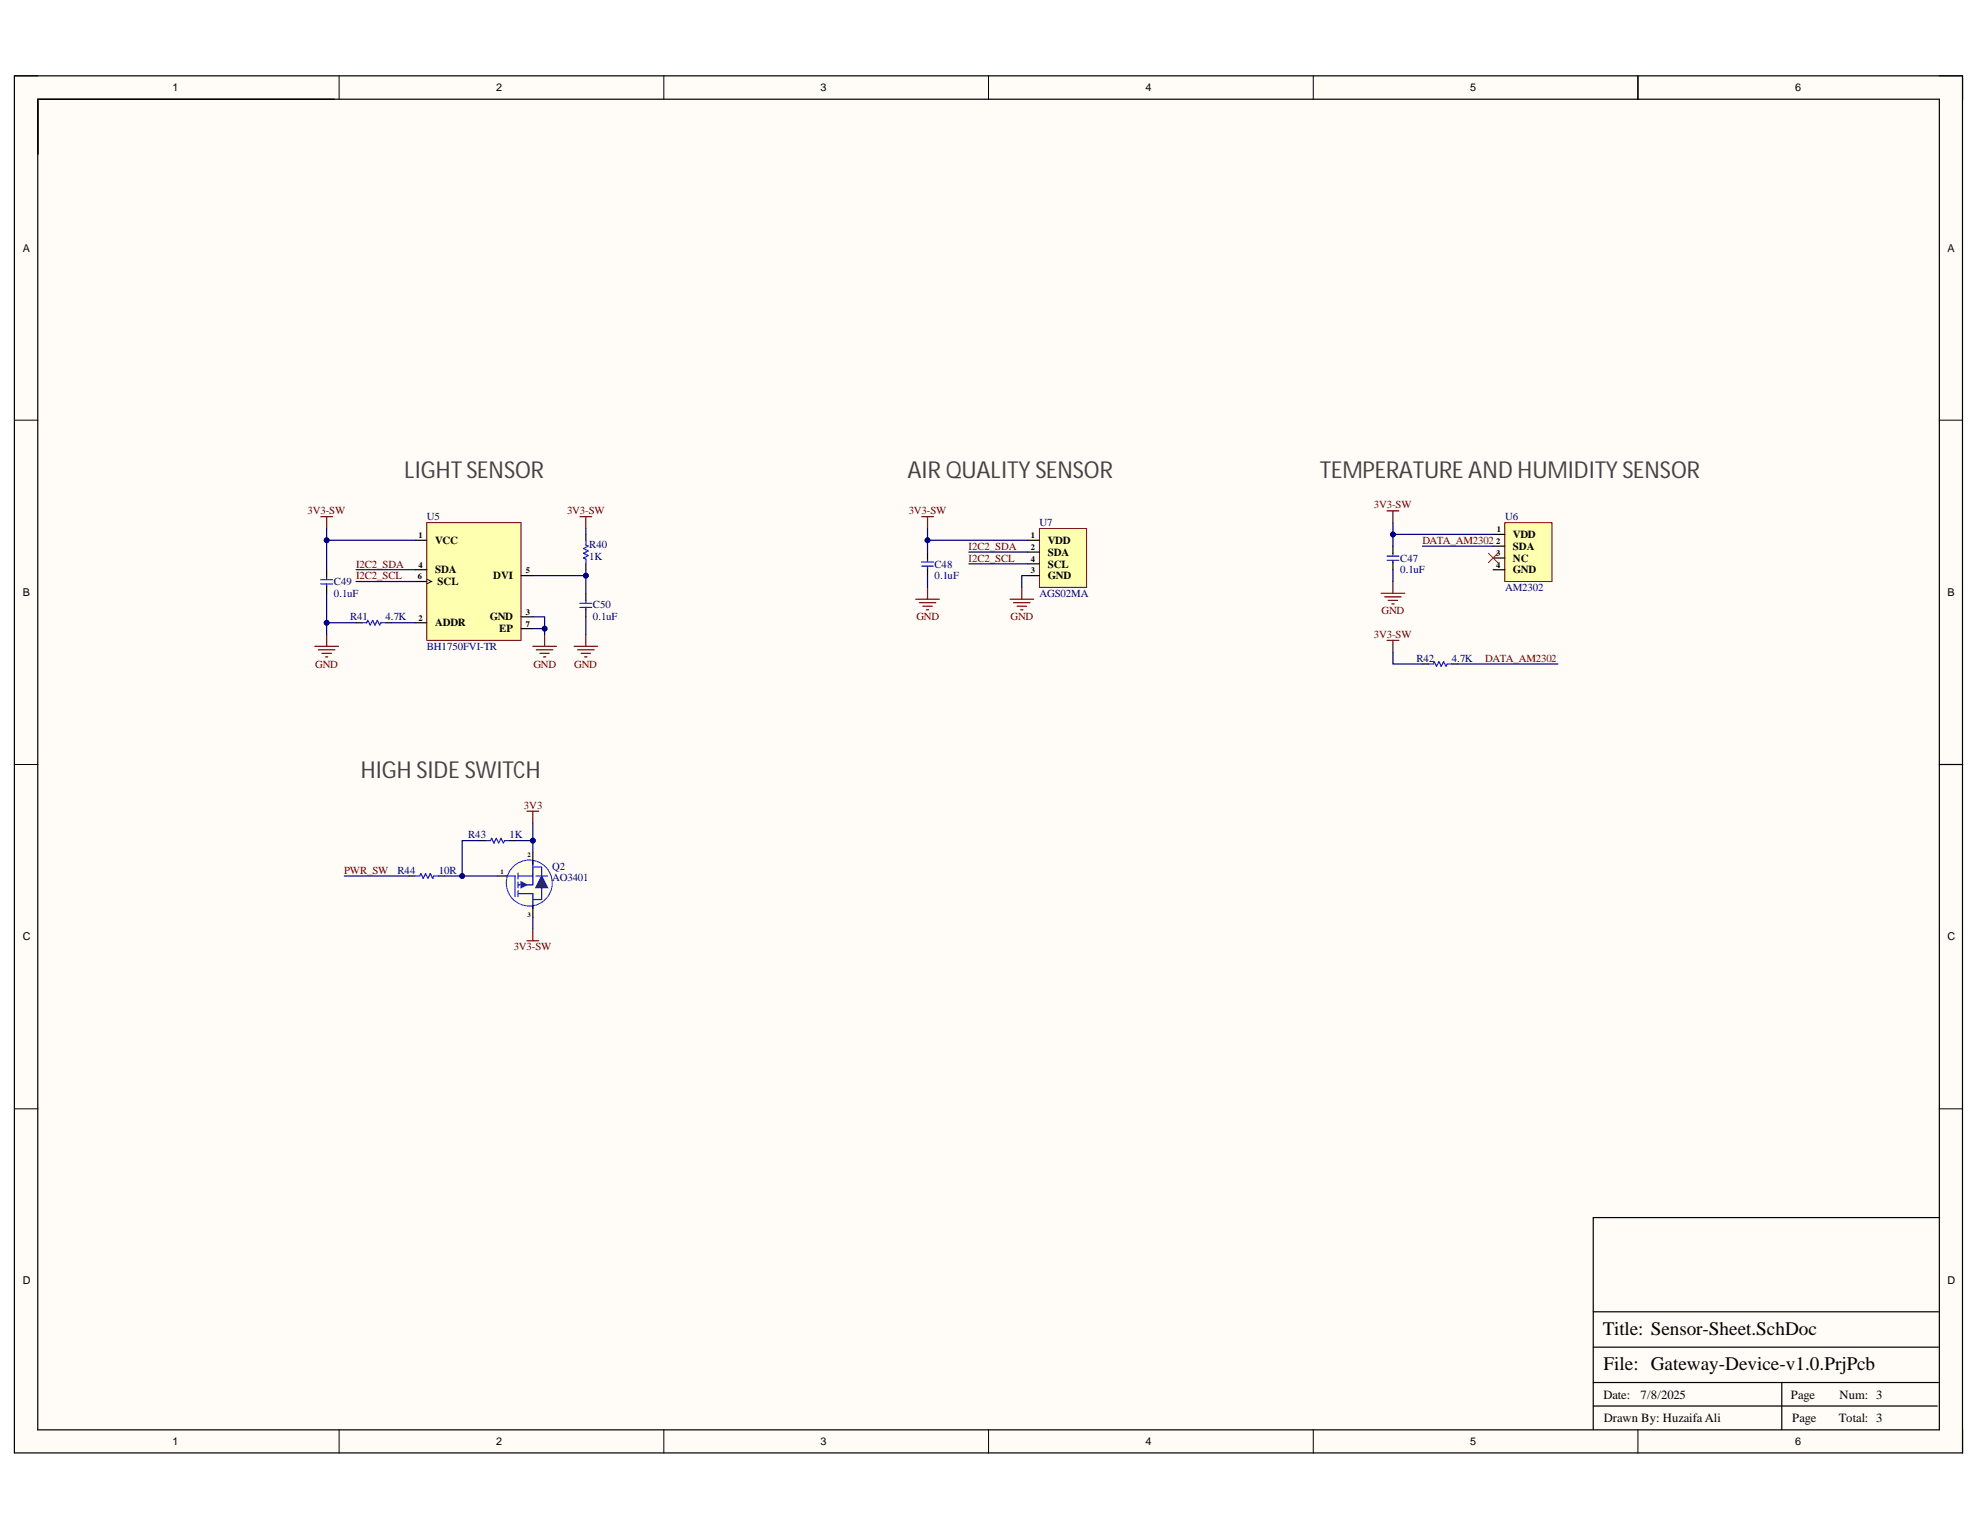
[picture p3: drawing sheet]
<svg xmlns="http://www.w3.org/2000/svg" width="279mm" height="216mm" viewBox="0 0 279 216" stroke-linecap="round" stroke-linejoin="round" font-family="sans-serif">
<g fill="#fffcf8">
<path d="M2 10.7h275v194.4h-275z" fill-rule="evenodd"/>
<path d="M5.4 14h268.2v187.7h-268.2z" fill-rule="evenodd"/>
</g>
<g fill="none" stroke="#000" stroke-width=".14">
<path d="M2 10.7h3.4M47.9 10.7v3.3M93.7 10.7v3.3M139.5 10.7v3.3M185.3 10.7v3.3M231.1 10.7v3.3M273.6 10.7h3.4v3.3M2 59.3h3.4M273.6 59.3h3.4M2 107.9h3.4M273.6 107.9h3.4M2 156.5h3.4"/>
<path d="M273.6 156.5h3.4M47.9 201.7v3.4M93.7 201.7v3.4M139.5 201.7v3.4M185.3 201.7v3.4M231.1 201.7v3.4M277 201.7v3.4"/>
</g>
<path d="M2 10.7h274.9v194.3h-274.9zM5.3 14h268.4v187.8h-268.4zM231.1 10.7v3.3M273.7 107.9h3.3M273.7 171.8h-48.9v29.9M224.8 198.4h48.6M224.8 195.1h48.7M224.8 190.1h48.7M224.8 185.1h48.7M251.4 195.1v6.6" fill="none" stroke="#000" stroke-width=".17"/>
<path d="M212.4 73.8h6.6v8.3h-6.6z" fill-rule="evenodd" fill="#ffffb0"/>
<path d="M212.4 73.8h6.6v8.3h-6.6z" fill="none" stroke="#800000" stroke-width=".14"/>
<path d="M210.7 75.4h1.7M210.7 77.1h1.7M210.7 78.7h1.7M210.7 80.4h1.7" fill="none" stroke="#000" stroke-width=".17"/>
<path d="M146.7 74.6h6.6v8.3h-6.6z" fill-rule="evenodd" fill="#ffffb0"/>
<path d="M146.7 74.6h6.6v8.3h-6.6z" fill="none" stroke="#800000" stroke-width=".14"/>
<path d="M145 76.2h1.7M145 77.9h1.7M145 79.6h1.7M145 81.2h1.7" fill="none" stroke="#000" stroke-width=".17"/>
<path d="M60.2 73.7h13.3v16.7h-13.3z" fill-rule="evenodd" fill="#ffffb0"/>
<path d="M60.2 73.7h13.3v16.7h-13.3z" fill="none" stroke="#800000" stroke-width=".14"/>
<g fill="none" stroke="#000" stroke-width=".17">
<path d="M58.6 76.2h1.6M82.7 75.4v.8M82.7 79.6v.8M130.9 77.9v1M196.6 77.1v1M196.6 79.3v1.1M46.1 80.4v1M46.1 82.6v1.1M50.2 87.9h.9M54.4 87.9h.8M58.6 82.1h1.6M58.6 80.4h1.6"/>
<path d="M58.6 87.9h1.6M73.5 81.2h1.7M73.5 87h1.7M73.5 88.7h1.7M82.7 83.7v1M82.7 86v1M130.9 80.1v1.1M200.7 93.7h.8M204.9 93.7h.8M70.2 123.6h1.7"/>
</g>
<path d="M60.2 81.7l.7 .4-.7 .3" fill="none" stroke="#000" stroke-width=".14"/>
<g fill="none" stroke="#800000" stroke-width=".17">
<path d="M45.3 72.9h1.6M46.1 72.9v1.7M81.8 72.9h1.7M82.7 72.9v1.7M130.1 72.9h1.6M130.9 72.9v1.7M195.7 72.1h1.7M196.6 72.1v1.7M44.4 91.2h3.4M44.9 91.7h2.4M45.4 92.2h1.4M45.9 92.7h.4"/>
<path d="M46.1 89.5v1.7M75.2 91.2h3.3M75.7 91.7h2.3M76.2 92.2h1.3M76.7 92.7h.3M76.8 89.5v1.7M81 91.2h3.3M81.5 91.7h2.3M82 92.2h1.3M82.5 92.7h.3M82.7 89.5v1.7M129.2 84.6h3.3"/>
<path d="M129.7 85h2.3M130.2 85.5h1.4M130.7 86h.3M130.9 82.9v1.7M142.5 84.6h3.3M143 85h2.3M143.5 85.5h1.4M144 86h.4M144.2 82.9v1.7M194.9 83.7h3.3M195.4 84.2h2.3M195.7 90.4h1.7"/>
<path d="M195.9 84.7h1.3M196.4 85.2h.3M196.6 82.1v1.6M196.6 90.4v1.6"/>
</g>
<g fill="none" stroke="#00f" stroke-width=".17">
<path d="M82.7 76.2v.7l.3 .2-.7 .3 .7 .3-.7 .4 .7 .3-.7 .3 .4 .2v.7M130.1 79.9h1.6M130.1 79.3h1.6M130.9 78.9v.3M130.9 79.9v.3M195.7 79.1h1.7M195.7 78.5h1.7M196.6 78.1v.3M196.6 79.1v.3M45.3 82.4h1.6M45.3 81.8h1.6M46.1 81.4v.3"/>
<path d="M46.1 82.4v.3M51.1 87.9h.6l.2-.4 .3 .7 .4-.7 .3 .7 .3-.7 .4 .7 .1-.3h.7M81.8 85.7h1.7M81.8 85.1h1.7M82.7 84.7v.3M82.7 85.7v.3M201.5 93.7h.7l.2-.3 .3 .6 .3-.6 .4 .6 .3-.6 .3 .6 .2-.3h.7"/>
</g>
<path d="M210 78.1l1.4 1.3M211.4 78.1l-1.4 1.3" fill="none" stroke="#f00" stroke-width=".14"/>
<circle cx="74.7" cy="124.6" r="3.2" fill="#ffffe8"/>
<circle cx="74.7" cy="124.6" r="3.2" fill="none" stroke="#00f" stroke-width=".14"/>
<path d="M71.4 123.6h1.3v2.9M73.1 123.6h2.1M73.1 123.2v.8M73.1 124.4v.9M73.1 125.7v.8M73.1 126.1h2.1v2.1M75.2 121.5v3.4h-2.1" fill="none" stroke="#00f" stroke-width=".17"/>
<path d="M73.5 124.4l.9 .5-.9 .4z" fill="#00f"/>
<path d="M73.5 124.4l.9 .5-.9 .4zM75.2 122.4h1.2v4.5h-1.2M75.6 123.6h1.7" fill="none" stroke="#00f" stroke-width=".17"/>
<path d="M75.2 120.3v1.6M75.2 127.8v1.6" fill="none" stroke="#000" stroke-width=".17"/>
<path d="M76.4 123.6l.9 1.7h-1.7z" fill="#073763"/>
<path d="M68.5 118.6h.7l.2-.3 .3 .7 .3-.7 .4 .7 .3-.7 .3 .7 .2-.4h.7M58.6 123.6h.6l.2-.3 .3 .6 .4-.6 .3 .6 .3-.6 .4 .6 .1-.3h.7M76.4 123.6l.9 1.7h-1.7z" fill="none" stroke="#00f" stroke-width=".17"/>
<path d="M74.4 114.5h1.6M75.2 114.5v1.6M74.4 132.7h1.6M75.2 131.1v1.6" fill="none" stroke="#800000" stroke-width=".17"/>
<path d="M67.7 118.6h.8M71.9 118.6h.8M57.7 123.6h.9M61.9 123.6h.8" fill="none" stroke="#000" stroke-width=".17"/>
<path d="M130.9 74.6v1.6h14.1M136.7 77.9h8.3M136.7 79.6h8.3M145 81.2h-.8v1.7" fill="none" stroke="#000080" stroke-width=".17"/>
<circle cx="130.9" cy="76.2" r=".33" fill="#000080"/>
<circle cx="130.9" cy="76.2" r=".33" fill="none" stroke="#000080" stroke-width=".14"/>
<path d="M130.9 76.2v1.7" fill="none" stroke="#000080" stroke-width=".17"/>
<circle cx="130.9" cy="76.2" r=".33" fill="#000080"/>
<circle cx="130.9" cy="76.2" r=".33" fill="none" stroke="#000080" stroke-width=".14"/>
<path d="M196.6 73.8v1.6h14.1M130.9 81.2v1.7" fill="none" stroke="#000080" stroke-width=".17"/>
<circle cx="196.6" cy="75.4" r=".33" fill="#000080"/>
<circle cx="196.6" cy="75.4" r=".33" fill="none" stroke="#000080" stroke-width=".14"/>
<path d="M196.6 75.4v1.7" fill="none" stroke="#000080" stroke-width=".17"/>
<circle cx="196.6" cy="75.4" r=".33" fill="#000080"/>
<circle cx="196.6" cy="75.4" r=".33" fill="none" stroke="#000080" stroke-width=".14"/>
<path d="M46.1 74.6v1.6h12.5M200.7 77.1h10M196.6 92v1.7h4.1M196.6 80.4v1.7M205.7 93.7h14.1" fill="none" stroke="#000080" stroke-width=".17"/>
<circle cx="46.1" cy="76.2" r=".33" fill="#000080"/>
<circle cx="46.1" cy="76.2" r=".33" fill="none" stroke="#000080" stroke-width=".14"/>
<path d="M46.1 76.2v4.2" fill="none" stroke="#000080" stroke-width=".17"/>
<circle cx="46.1" cy="76.2" r=".33" fill="#000080"/>
<circle cx="46.1" cy="76.2" r=".33" fill="none" stroke="#000080" stroke-width=".14"/>
<path d="M46.1 87.9h4.1M50.2 80.4h8.4M50.2 82.1h8.4M55.2 87.9h3.4" fill="none" stroke="#000080" stroke-width=".17"/>
<circle cx="46.1" cy="87.9" r=".33" fill="#000080"/>
<circle cx="46.1" cy="87.9" r=".33" fill="none" stroke="#000080" stroke-width=".14"/>
<path d="M75.2 88.7h1.6" fill="none" stroke="#000080" stroke-width=".17"/>
<circle cx="76.9" cy="88.7" r=".33" fill="#000080"/>
<circle cx="76.9" cy="88.7" r=".33" fill="none" stroke="#000080" stroke-width=".14"/>
<path d="M82.7 74.6v.8M82.7 80.4v.8h-7.5" fill="none" stroke="#000080" stroke-width=".17"/>
<circle cx="82.7" cy="81.2" r=".33" fill="#000080"/>
<circle cx="82.7" cy="81.2" r=".33" fill="none" stroke="#000080" stroke-width=".14"/>
<path d="M82.7 81.2v2.5" fill="none" stroke="#000080" stroke-width=".17"/>
<circle cx="82.7" cy="81.2" r=".33" fill="#000080"/>
<circle cx="82.7" cy="81.2" r=".33" fill="none" stroke="#000080" stroke-width=".14"/>
<path d="M75.2 87h1.6v2.5M82.7 87v2.5" fill="none" stroke="#000080" stroke-width=".17"/>
<circle cx="76.9" cy="88.7" r=".33" fill="#000080"/>
<circle cx="76.9" cy="88.7" r=".33" fill="none" stroke="#000080" stroke-width=".14"/>
<path d="M46.1 83.7v5.8" fill="none" stroke="#000080" stroke-width=".17"/>
<circle cx="46.1" cy="87.9" r=".33" fill="#000080"/>
<circle cx="46.1" cy="87.9" r=".33" fill="none" stroke="#000080" stroke-width=".14"/>
<path d="M72.7 118.6h2.5" fill="none" stroke="#000080" stroke-width=".17"/>
<circle cx="75.2" cy="118.6" r=".33" fill="#000080"/>
<circle cx="75.2" cy="118.6" r=".33" fill="none" stroke="#000080" stroke-width=".14"/>
<path d="M67.7 118.6h-2.5v5" fill="none" stroke="#000080" stroke-width=".17"/>
<circle cx="65.2" cy="123.6" r=".33" fill="#000080"/>
<circle cx="65.2" cy="123.6" r=".33" fill="none" stroke="#000080" stroke-width=".14"/>
<path d="M48.6 123.6h9.1M62.7 123.6h7.5M75.2 129.4v1.7" fill="none" stroke="#000080" stroke-width=".17"/>
<circle cx="65.2" cy="123.6" r=".33" fill="#000080"/>
<circle cx="65.2" cy="123.6" r=".33" fill="none" stroke="#000080" stroke-width=".14"/>
<path d="M75.2 116.1v4.2" fill="none" stroke="#000080" stroke-width=".17"/>
<circle cx="75.2" cy="118.6" r=".33" fill="#000080"/>
<circle cx="75.2" cy="118.6" r=".33" fill="none" stroke="#000080" stroke-width=".14"/>
<g font-size="3.3" fill="#434343">
<text x="57.1" y="67.4">LIGHTSENSOR</text>
<text x="128.1" y="67.4">AIRQUALITYSENSOR</text>
<text x="186.2" y="67.4">TEMPERATUREANDHUMIDITYSENSOR</text>
<text x="50.9" y="109.8">HIGHSIDESWITCH</text>
</g>
<g font-size="2.7">
<text x="226.2" y="188.3">Title: Sensor-Sheet.SchDoc</text>
<text x="226.3" y="193.3">File: Gateway-Device-v1.0.PrjPcb</text>
</g>
<g font-size="1.8">
<text x="226.3" y="197.4">Date:</text>
<text x="231.5" y="197.4">7/8/2025</text>
<text x="252.7" y="197.4">Page</text>
<text x="259.6" y="197.4">Num: 3</text>
<text x="226.3" y="200.7">Drawn By: Huzaifa Ali</text>
<text x="252.9" y="200.7">Page</text>
<text x="259.5" y="200.7">Total: 3</text>
</g>
<g font-size="1.5">
<text x="24.4" y="12.9">1</text>
<text x="70" y="12.9">2</text>
<text x="115.8" y="12.9">3</text>
<text x="161.6" y="12.9">4</text>
<text x="207.5" y="12.9">5</text>
<text x="253.3" y="12.9">6</text>
<text x="3.2" y="35.5">A</text>
<text x="274.8" y="35.5">A</text>
<text x="61.4" y="76.7">VCC</text>
<text x="147.8" y="76.7">VDD</text>
<text x="213.5" y="75.9">VDD</text>
<text x="213.5" y="77.5">SDA</text>
<text x="61.4" y="80.8">SDA</text>
<text x="61.7" y="82.5">SCL</text>
<text x="69.6" y="81.7">DVI</text>
<text x="147.8" y="78.4">SDA</text>
<text x="147.8" y="81.7">GND</text>
<text x="147.8" y="80.1">SCL</text>
<text x="213.5" y="79.2">NC</text>
<text x="213.5" y="80.8">GND</text>
<text x="3.2" y="84.1">B</text>
<text x="61.4" y="88.4">ADDR</text>
<text x="69.1" y="87.5">GND</text>
<text x="70.5" y="89.2">EP</text>
<text x="274.8" y="84.1">B</text>
<text x="3.2" y="132.7">C</text>
<text x="274.8" y="132.7">C</text>
<text x="3.2" y="181.2">D</text>
<text x="274.8" y="181.2">D</text>
<text x="24.4" y="203.9">1</text>
<text x="70" y="203.9">2</text>
<text x="115.8" y="203.9">3</text>
<text x="161.6" y="203.9">4</text>
<text x="207.5" y="203.9">5</text>
<text x="253.3" y="203.9">6</text>
</g>
<g font-size="1.5" fill="#800000">
<text x="193.9" y="71.7">3V3-SW</text>
<text x="43.4" y="72.6">3V3-SW</text>
<text x="80" y="72.6">3V3-SW</text>
<text x="128.2" y="72.6">3V3-SW</text>
<text x="136.7" y="77.5">I2C2_SDA</text>
<text x="200.7" y="76.7">DATA_AM2302</text>
<text x="50.2" y="80.1">I2C2_SDA</text>
<text x="50.2" y="81.7">I2C2_SCL</text>
<text x="136.7" y="79.2">I2C2_SCL</text>
<text x="129.3" y="87.5">GND</text>
<text x="142.6" y="87.5">GND</text>
<text x="195" y="86.7">GND</text>
<text x="44.5" y="94.2">GND</text>
<text x="75.3" y="94.2">GND</text>
<text x="81" y="94.2">GND</text>
<text x="193.9" y="90.1">3V3-SW</text>
<text x="209.6" y="93.4">DATA_AM2302</text>
<text x="73.9" y="114.2">3V3</text>
<text x="48.5" y="123.3">PWR_SW</text>
<text x="72.5" y="134">3V3-SW</text>
</g>
<g font-size="1.5" fill="#000080">
<text x="60.2" y="73.4">U5</text>
<text x="83.1" y="77.4">R40</text>
<text x="146.7" y="74.2">U7</text>
<text x="212.4" y="73.4">U6</text>
<text x="47.1" y="82.5">C49</text>
<text x="83.1" y="79.1">1K</text>
<text x="131.9" y="80.1">C48</text>
<text x="131.9" y="81.7">0.1uF</text>
<text x="197.6" y="79.2">C47</text>
<text x="197.6" y="80.8">0.1uF</text>
<text x="212.4" y="83.4">AM2302</text>
<text x="47.1" y="84.2">0.1uF</text>
<text x="49.4" y="87.5">R41</text>
<text x="54.4" y="87.5">4.7K</text>
<text x="83.7" y="85.8">C50</text>
<text x="83.7" y="87.5">0.1uF</text>
<text x="146.7" y="84.2">AGS02MA</text>
<text x="60.2" y="91.7">BH1750FVI-TR</text>
<text x="199.9" y="93.4">R42</text>
<text x="204.9" y="93.4">4.7K</text>
<text x="66.1" y="118.3">R43</text>
<text x="71.9" y="118.3">1K</text>
<text x="56.1" y="123.3">R44</text>
<text x="61.9" y="123.3">10R</text>
<text x="77.9" y="122.7">Q2</text>
<text x="77.9" y="124.3">AO3401</text>
</g>
<g font-size="1.2">
<text x="59" y="75.9">1</text>
<text x="145.5" y="75.9">1</text>
<text x="145.5" y="77.6">2</text>
<text x="211.1" y="76.8">2</text>
<text x="211.2" y="75.1">1</text>
<text x="59" y="81.8">6</text>
<text x="59" y="80.1">4</text>
<text x="74.2" y="80.9">5</text>
<text x="145.5" y="80.9">3</text>
<text x="145.5" y="79.3">4</text>
<text x="211.1" y="78.5">3</text>
<text x="211.1" y="80.1">4</text>
<text x="59" y="87.6">2</text>
<text x="74.2" y="86.8">3</text>
<text x="74.2" y="88.5">7</text>
</g>
<g font-size=".9">
<text x="70.6" y="123.4">1</text>
<text x="74.4" y="120.9">2</text>
<text x="74.4" y="129.4">3</text>
</g>
</svg>
